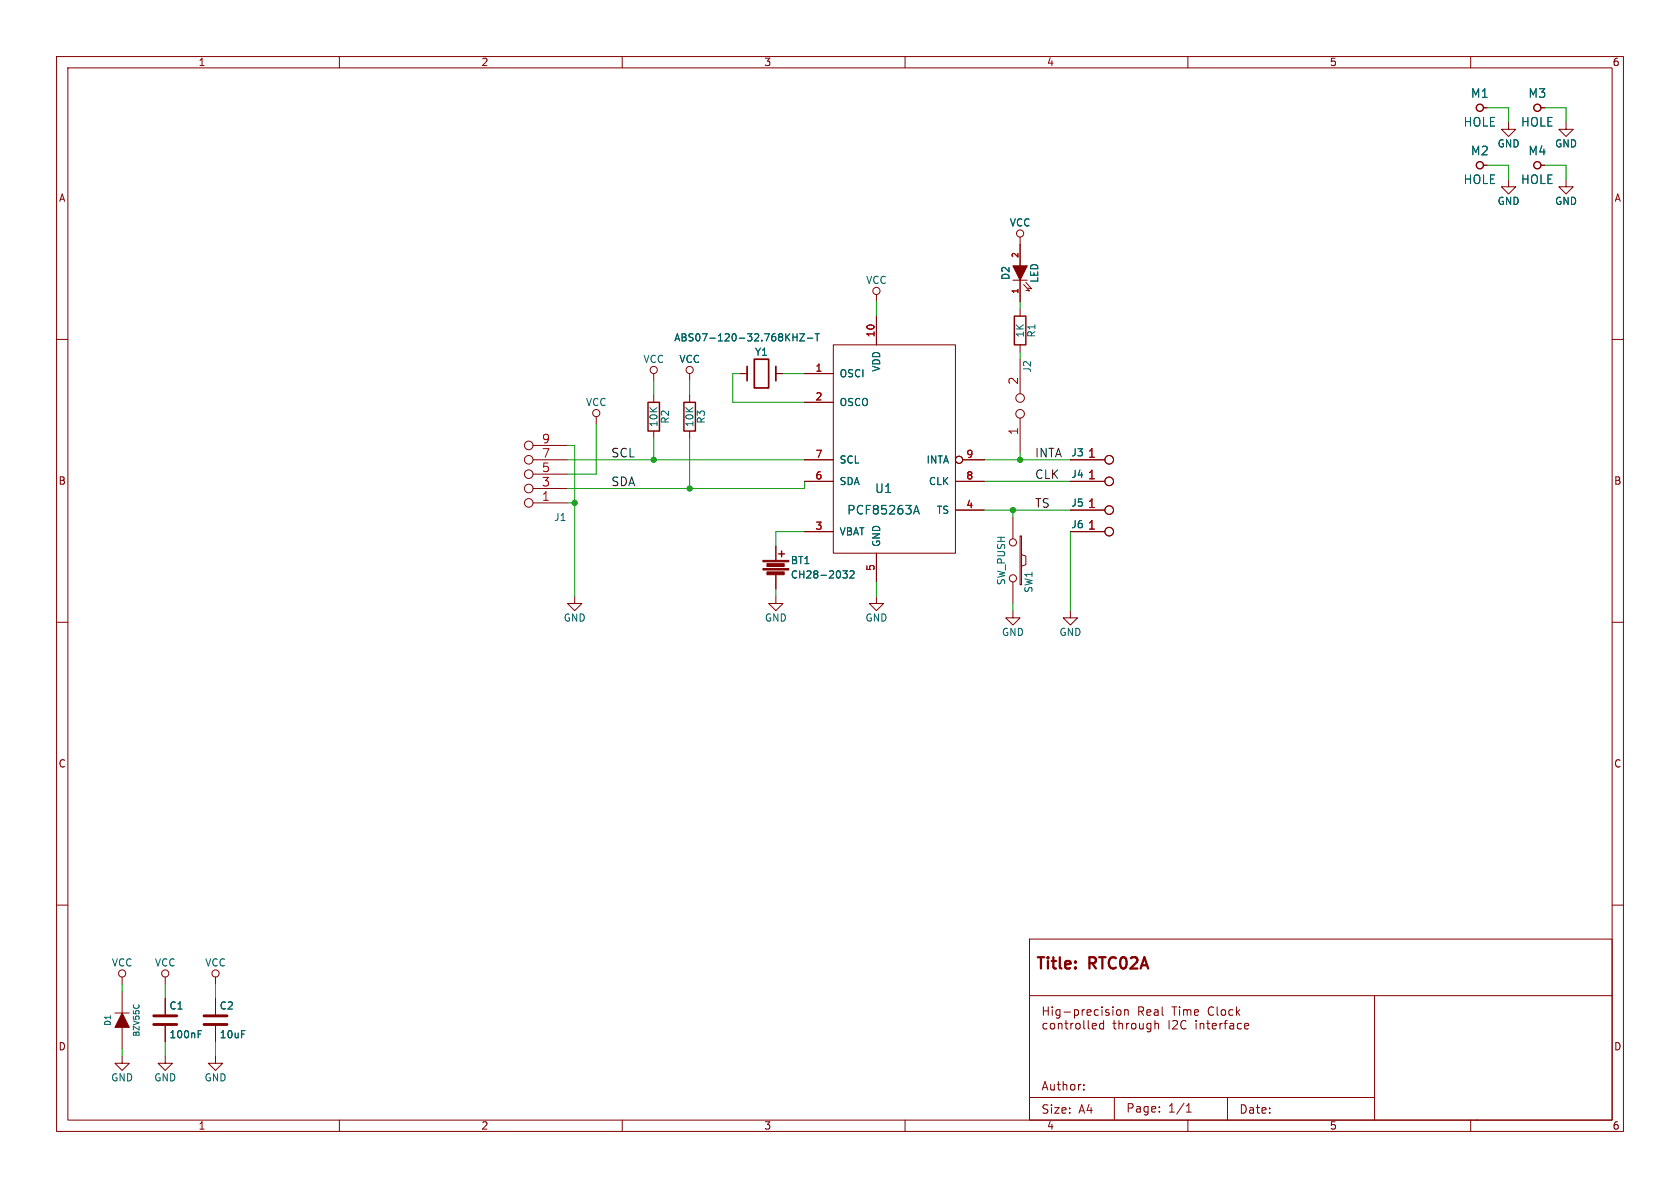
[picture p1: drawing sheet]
<svg xmlns="http://www.w3.org/2000/svg" width="297mm" height="210mm" viewBox="0 0 297 210" stroke-linecap="round" stroke-linejoin="round" font-family="sans-serif">
<g fill="none" stroke="#840000" stroke-width=".18">
<path d="M10 10h277v190h-277zM12 12h273v186h-273zM60 10v2M110 10v2M160 10v2M210 10v2M260 10v2M262.3 19.1h.6M272.4 19.1h.6M262.3 29.2h.6M266.7 31.8v1.2h1.3l-1.3 1.3-1.3-1.3h1.3M266.7 21.6v1.3h1.3l-1.3 1.2-1.3-1.2h1.3"/>
<path d="M272.4 29.2h.6M276.9 31.8v1.2h1.2l-1.2 1.3-1.3-1.3h1.3M276.9 21.6v1.3h1.2l-1.2 1.2-1.3-1.2h1.3M10 60h2M154.9 52.1v1.2M154.9 55.9v5.1M179.1 49.5h2.5M180.3 41.9v5.1M180.3 49.5v3.8M180.3 54.6v1.3M181 50.3l1 1.1-.6-.1M181.4 49.9l1 1.2-.7-.2"/>
<path d="M285 60h2M94.2 78.7h6.1M105.4 73.7v1.2M115.6 66v1.3M115.6 69.9v1.2M115.6 76.2v1.3M121.9 66v1.3M121.9 69.9v1.2M121.9 76.2v1.3M130.8 66h1.3M137.2 66h1.2M142.2 66h5.1"/>
<path d="M142.2 71.1h5.1M147.3 61h21.6v36.8h-21.6zM180.3 61v1.2M180.3 63.5v6.1M180.3 73.9v6.1M94.2 88.9h6.1M94.2 86.4h6.1M94.2 83.8h6.1M94.2 81.3h6.1M137.2 96.5v2.6M142.2 85.1h5.1M142.2 81.3h5.1"/>
<path d="M142.2 94h5.1M154.9 97.8v5.1M168.9 85.1h5.1M168.9 90.2h5.1M170.2 81.3h3.8M179.1 91.4v3.9M180.3 94.7h.3v8.7h-.3zM180.6 98l.8 .3v1.5l-.8 .3M189.2 85.1h6.1M189.2 81.3h6.1M189.2 90.2h6.1M189.2 94h6.1"/>
<path d="M10 110h2M101.6 105.4v1.3h1.3l-1.3 1.3-1.3-1.3h1.3M137.2 105.4v1.3h1.2l-1.2 1.3-1.3-1.3h1.3M137.2 101.6v2.5M154.9 105.4v1.3h1.3l-1.3 1.3-1.2-1.3h1.2M179.1 108v1.2h1.2l-1.2 1.3-1.3-1.3h1.3M179.1 102.9v3.8M189.2 108v1.2h1.3l-1.3 1.3-1.2-1.3h1.2M285 110h2M10 160h2M285 160h2M20.3 179.1h2.6"/>
<path d="M21.6 172.7v1.3M21.6 175.3v3.8M29.2 172.7v1.3M29.2 176.5v2.8M38.1 172.7v1.3M38.1 176.5v2.8M182 166h103v32h-103zM182 176h103M184.5 178v1.5M184.5 178.7h.8M185.3 178v1.5M186 178v.1"/>
<path d="M186 178.5v1M187.4 178.5v1.2M187.4 178.6l-.4-.1-.3 .3M190 178.6l.4-.1 .3 .3M190 178.5v1.5M191.3 178.5v1M191.7 178.5l-.2 .1-.2 .2M192.9 178.8l-.2-.3-.5 .1v.7M194.2 178.6l-.5-.1-.2 .3M194.8 178v.1M194.8 178.5v1M196 178.6l-.3-.1-.2 .3"/>
<path d="M196.7 178v.1M196.7 178.5v1M197.5 178.6l.2-.1 .4 .1 .1 .6-.2 .2-.3 .1-.2-.2zM198.8 178.6l.2-.1 .4 .1 .1 .9M198.8 178.5v1M201.9 178.8l.3-.3-.1-.4-.2-.1h-.6v1.5M203.5 178.8l-.3-.3-.4 .1-.1 .7M204.1 178.6h.6v.9M205.5 178v1.3M207.2 178h.8M207.6 178v1.5M208.5 178v.1"/>
<path d="M208.5 178.5v1M209.2 178.6l.5-.1 .2 .2M209.2 178.5v1M209.9 178.7l.2-.2 .4 .1v.9M209.9 178.7v.8M211.9 178.8l-.2-.3-.5 .1v.7M214.5 178.1a.6 .6 0 0 0-.7 0 .6 .6 0 0 0-.2 .7 .56 .56 0 0 0 .3 .6 .56 .56 0 0 0 .6-.1M215.2 178v1.3l.2 .2M216 178.6l.2-.1 .4 .1 .1 .6-.2 .2-.3 .1-.2-.2zM218 178.6l-.5-.1-.3 .3v.4l.2 .2h.6M218.6 178v1.5M218.7 178.9l.5 .6"/>
<path d="M219.2 178.5l-.6 .6M243 176v22M21.6 186.7v1.3h1.3l-1.3 1.2-1.3-1.2h1.3M21.6 181.6v3.8M29.2 186.7v1.3h1.3l-1.3 1.2-1.3-1.2h1.3M29.2 181.4v2.8M38.1 186.7v1.3h1.3l-1.3 1.2-1.3-1.2h1.3M38.1 181.4v2.8M60 198v2M110 198v2M160 198v2M182 194h61"/>
<path d="M191.6 192.6v.1M191.6 191.8v.1M196.7 180.9h.6M197 180.4v1.3l.3 .2M197 194v4M197.8 181l.2-.1 .4 .1 .1 .9M197.8 180.4v1.5M199.2 180.9v1M199.6 180.9l-.3 .1-.1 .2M200.5 180.9l-.4 .1-.1 .6 .3 .3 .4-.1 .1-.2M201.5 181.7l.2 .2 .4-.1M202.1 180.9v1"/>
<path d="M202.7 181.6l.3 .3 .5-.1M203.5 180.9v1.2l-.3 .3-.4-.1M204.2 180.4v1.5M204.8 181.1v.8M205 196.5v.1M205 195.7v.1M206.7 180.4v1.5M208.1 181l-.9 .9h1M208.9 181.7a.52 .52 0 0 0 .8 .1M209.7 196.6h.9M209.7 195.5l.5-.4v1.5M210 198v2"/>
<path d="M211.5 180.9v1M212.2 180.9v1M212.4 180.9h.2l.2 .2v.8M213.3 180.9h.6M213.5 180.4v1.3l.4 .2M214.3 181.4l.7-.1v-.3l-.5-.1-.2 .2 .1 .7h.6M215.7 180.9v1M216.1 180.9l-.3 .1-.1 .2M216.4 180.9h.6M217 180.4l-.4 .2v1.3M217 194v4M217.5 181h.5l.1 .9"/>
<path d="M218.1 181.3h-.5a.29 .29 0 0 0-.2 .3 .29 .29 0 0 0 .2 .3l.5-.1M219.5 181l-.5-.1-.3 .3v.4l.2 .2h.6M220 181.4l.7-.1v-.3l-.5-.1-.2 .2 .1 .7h.6M260 198v2M261 198h.1"/>
<circle cx="154.9" cy="51.4" r=".63"/>
<circle cx="180.3" cy="41.3" r=".63"/>
<circle cx="93.5" cy="78.7" r=".76"/>
<circle cx="105.4" cy="73" r=".63"/>
<circle cx="115.6" cy="65.4" r=".63"/>
<circle cx="121.9" cy="65.4" r=".63"/>
<circle cx="180.3" cy="70.4" r=".76"/>
<circle cx="180.3" cy="73.2" r=".76"/>
<circle cx="93.5" cy="83.8" r=".76"/>
<circle cx="93.5" cy="88.9" r=".76"/>
<circle cx="93.5" cy="81.3" r=".76"/>
<circle cx="93.5" cy="86.4" r=".76"/>
<circle cx="169.5" cy="81.3" r=".63"/>
<circle cx="179.1" cy="95.9" r=".63"/>
<circle cx="196.1" cy="81.3" r=".76"/>
<circle cx="196.1" cy="85.1" r=".76"/>
<circle cx="196.1" cy="90.2" r=".76"/>
<circle cx="196.1" cy="94" r=".76"/>
<circle cx="179.1" cy="102.2" r=".63"/>
<circle cx="21.6" cy="172.1" r=".63"/>
<circle cx="29.2" cy="172.1" r=".63"/>
<circle cx="38.1" cy="172.1" r=".63"/>
</g>
<g fill="#840000" stroke="#840000" stroke-width=".18">
<path d="M134.9 100.5h4.5v.3h-4.5z"/>
<path d="M134.9 99.1h4.5v.2h-4.5z"/>
<path d="M135.6 101.1h3v.5h-3z"/>
<path d="M135.6 99.6h3v.6h-3z"/>
<path d="M179.1 47h2.5l-1.3 2.5z"/>
<path d="M21.6 179.1l1.3 2.5h-2.6z"/>
</g>
<g fill="none" stroke="#840000" stroke-width=".25">
<path d="M179.3 55.9h2.1v5.1h-2.1zM114.6 71.1h2v5.1h-2zM120.9 71.1h2v5.1h-2zM137.7 97.9h1M138.2 97.4v1"/>
<circle cx="261.6" cy="19" r=".63"/>
<circle cx="271.8" cy="19" r=".63"/>
<circle cx="261.6" cy="29.2" r=".63"/>
<circle cx="271.8" cy="29.2" r=".63"/>
</g>
<g fill="none" stroke="#006464" stroke-width=".18">
<path d="M140.2 59v1.3M140.2 59.6h.7M140.9 59v1.3M141.4 59h.8l-.8 1.3h.8M142.7 59.8h1M144.1 59h.7M144.5 59v1.3M161.5 90.9l.5-1.6 .5 1.6M161.7 90.4h.7M149 100.9h.8l-.4 .5 .3 .1 .1 .4-.3 .3h-.3M150.3 101l.5-.1 .2 .4-.8 .9h.8M35 182.8h.5"/>
<path d="M35 182.2h.6"/>
</g>
<path d="M27.2 179.6h4M36.1 179.6h4M27.2 181.1h4M36.1 181.1h4" fill="none" stroke="#840000" stroke-width=".51"/>
<path d="M132.1 64.8v2.5M133.3 63.5h2.6v5.1h-2.6zM137.2 64.8v2.5" fill="none" stroke="#840000" stroke-width=".3"/>
<g fill="none" stroke="#009600" stroke-width=".18">
<path d="M262.9 19.1h3.8v2.5M273 19.1h3.9v2.5M262.9 29.2h3.8v2.6M273 29.2h3.9v2.6M154.9 53.3v2.6M180.3 53.3v1.3M100.3 78.7h1.3v26.7M105.4 74.9v8.9h-5.1M115.6 67.3v2.6M115.6 77.5v3.8M121.9 67.3v2.6M121.9 77.5v8.9"/>
<path d="M130.8 66h-1.3v5.1h12.7M138.4 66h3.8M180.3 62.2v1.3M100.3 81.3h41.9M100.3 88.9h1.3M142.2 94h-5v2.5M142.2 85.1v1.3h-41.9M174 81.3h15.2M174 90.2h15.2M174 85.1h15.2M179.1 90.2v1.2M180.3 80v1.3"/>
<path d="M189.2 94v14M137.2 104.1v1.3M154.9 102.9v2.5M179.1 106.7v1.3M21.6 174v1.3M29.2 174v2.5M38.1 174v2.5M21.6 185.4v1.3M29.2 184.2v2.5M38.1 184.2v2.5"/>
</g>
<g fill="#009600" stroke="#009600" stroke-width=".18">
<circle cx="179.1" cy="90.2" r=".46"/>
<circle cx="101.6" cy="88.9" r=".46"/>
<circle cx="121.9" cy="86.4" r=".46"/>
<circle cx="115.6" cy="81.3" r=".46"/>
<circle cx="180.3" cy="81.3" r=".46"/>
</g>
<g font-size="2.8" fill="#840000">
<text x="183" y="171.9">Title:</text>
<text x="192.7" y="171.9">RTC02A</text>
</g>
<g font-size="2.1" fill="#006464">
<text x="259.9" y="17.5">M1</text>
<text x="270.1" y="17.5">M3</text>
<text x="258.6" y="22.6">HOLE</text>
<text x="268.8" y="22.6">HOLE</text>
<text x="259.9" y="27.7">M2</text>
<text x="270.1" y="27.7">M4</text>
<text x="258.6" y="32.7">HOLE</text>
<text x="268.8" y="32.7">HOLE</text>
<text x="154.6" y="87.4">U1</text>
<text x="149.7" y="91.2">PCF85263A</text>
</g>
<g font-size="2.1" fill="#a90000">
<text x="180.1" y="68.1" transform="rotate(-90 180.1 68.1)">2</text>
<text x="180.1" y="77" transform="rotate(-90 180.1 77)">1</text>
<text x="95.7" y="83.6">5</text>
<text x="95.7" y="81">7</text>
<text x="95.7" y="78.5">9</text>
<text x="192.2" y="81">1</text>
<text x="95.7" y="88.6">1</text>
<text x="95.7" y="86.1">3</text>
<text x="192.2" y="84.8">1</text>
<text x="192.2" y="89.9">1</text>
<text x="192.2" y="93.7">1</text>
</g>
<g font-size="2.1" fill="#0f0f0f">
<text x="107.9" y="81">SCL</text>
<text x="182.9" y="81">INTA</text>
<text x="107.9" y="86">SDA</text>
<text x="182.9" y="84.8">CLK</text>
<text x="182.9" y="89.9">TS</text>
</g>
<g font-size="2.1" fill="#840000">
<text x="184" y="181">Hig-precision</text>
<text x="201" y="181">Real</text>
<text x="207.2" y="181">Time</text>
<text x="184" y="193">Author:</text>
<text x="184" y="197.1">Size:</text>
<text x="190.7" y="197.1">A4</text>
<text x="199" y="196.9">Page:</text>
<text x="206.5" y="196.9">1/1</text>
<text x="219" y="197.1">Date:</text>
</g>
<g font-size="1.8" fill="#840000">
<text x="35" y="11.9">1</text>
<text x="85" y="11.9">2</text>
<text x="135" y="11.9">3</text>
<text x="185" y="11.9">4</text>
<text x="235" y="11.9">5</text>
<text x="285" y="11.9">6</text>
<text x="10.3" y="35.9">A</text>
<text x="285.3" y="35.9">A</text>
<text x="10.3" y="85.9">B</text>
<text x="285.3" y="85.9">B</text>
<text x="10.3" y="135.9">C</text>
<text x="285.3" y="135.9">C</text>
<text x="10.3" y="185.9">D</text>
<text x="285.3" y="185.9">D</text>
<text x="35" y="199.9">1</text>
<text x="85" y="199.9">2</text>
<text x="135" y="199.9">3</text>
<text x="185" y="199.9">4</text>
<text x="235" y="199.9">5</text>
<text x="285" y="199.9">6</text>
</g>
<g font-size="1.8" fill="#006464">
<text x="264.7" y="26.3">GND</text>
<text x="274.8" y="26.3">GND</text>
<text x="178.4" y="40.2">VCC</text>
<text x="264.7" y="36.4">GND</text>
<text x="274.8" y="36.4">GND</text>
<text x="153" y="50.4">VCC</text>
<text x="178.7" y="49.6" transform="rotate(-90 178.7 49.6)">D2</text>
<text x="183.7" y="50.1" transform="rotate(-90 183.7 50.1)">LED</text>
<text x="181.2" y="59.8" transform="rotate(-90 181.2 59.8)">1K</text>
<text x="183.2" y="59.8" transform="rotate(-90 183.2 59.8)">R1</text>
<text x="113.7" y="64.4">VCC</text>
<text x="119.1" y="60.6">ABS07-120-32.768KHZ-T</text>
<text x="120" y="64.4">VCC</text>
<text x="133.4" y="63.1">Y1</text>
<text x="155.8" y="65.8" transform="rotate(-90 155.8 65.8)">VDD</text>
<text x="182.5" y="66" transform="rotate(-90 182.5 66)">J2</text>
<text x="103.5" y="72">VCC</text>
<text x="148.3" y="66.9">OSCI</text>
<text x="148.3" y="72">OSCO</text>
<text x="116.4" y="75.6" transform="rotate(-90 116.4 75.6)">10K</text>
<text x="118.5" y="75" transform="rotate(-90 118.5 75)">R2</text>
<text x="122.8" y="75.6" transform="rotate(-90 122.8 75.6)">10K</text>
<text x="124.8" y="75" transform="rotate(-90 124.8 75)">R3</text>
<text x="148.3" y="82.1">SCL</text>
<text x="163.7" y="82.1">INTA</text>
<text x="189.3" y="80.9">J3</text>
<text x="148.3" y="86">SDA</text>
<text x="164.1" y="86">CLK</text>
<text x="189.3" y="84.7">J4</text>
<text x="189.3" y="89.8">J5</text>
<text x="97.9" y="92.3">J1</text>
<text x="148.3" y="94.8">VBAT</text>
<text x="165.5" y="91">TS</text>
<text x="189.3" y="93.6">J6</text>
<text x="139.7" y="99.9">BT1</text>
<text x="155.8" y="96.8" transform="rotate(-90 155.8 96.8)">GND</text>
<text x="139.7" y="102.5">CH28-2032</text>
<text x="177.9" y="103.5" transform="rotate(-90 177.9 103.5)">SW_PUSH</text>
<text x="182.7" y="104.9" transform="rotate(-90 182.7 104.9)">SW1</text>
<text x="99.6" y="110.1">GND</text>
<text x="135.1" y="110.1">GND</text>
<text x="152.9" y="110.1">GND</text>
<text x="177" y="112.6">GND</text>
<text x="187.2" y="112.6">GND</text>
<text x="19.7" y="171">VCC</text>
<text x="27.3" y="171">VCC</text>
<text x="36.2" y="171">VCC</text>
<text x="29.9" y="178.7">C1</text>
<text x="38.7" y="178.7">C2</text>
<text x="29.9" y="183.7">100nF</text>
<text x="38.7" y="183.7">10uF</text>
<text x="19.6" y="191.4">GND</text>
<text x="27.2" y="191.4">GND</text>
<text x="36.1" y="191.4">GND</text>
</g>
<g font-size="1.8" fill="#a90000">
<text x="154.7" y="59.7" transform="rotate(-90 154.7 59.7)">10</text>
<text x="144.1" y="65.8">1</text>
<text x="144.1" y="70.9">2</text>
<text x="144.1" y="81">7</text>
<text x="170.7" y="81">9</text>
<text x="144.1" y="84.8">6</text>
<text x="170.7" y="89.9">4</text>
<text x="170.7" y="84.8">8</text>
<text x="144.1" y="93.7">3</text>
<text x="154.7" y="101" transform="rotate(-90 154.7 101)">5</text>
</g>
<g font-size="1.4" fill="#a90000">
<text x="180.1" y="45.7" transform="rotate(-90 180.1 45.7)">2</text>
<text x="180.1" y="52" transform="rotate(-90 180.1 52)">1</text>
</g>
<g font-size="1.4" fill="#006464">
<text x="19.8" y="181.5" transform="rotate(-90 19.8 181.5)">D1</text>
<text x="24.9" y="183.4" transform="rotate(-90 24.9 183.4)">BZV55C</text>
</g>
</svg>
